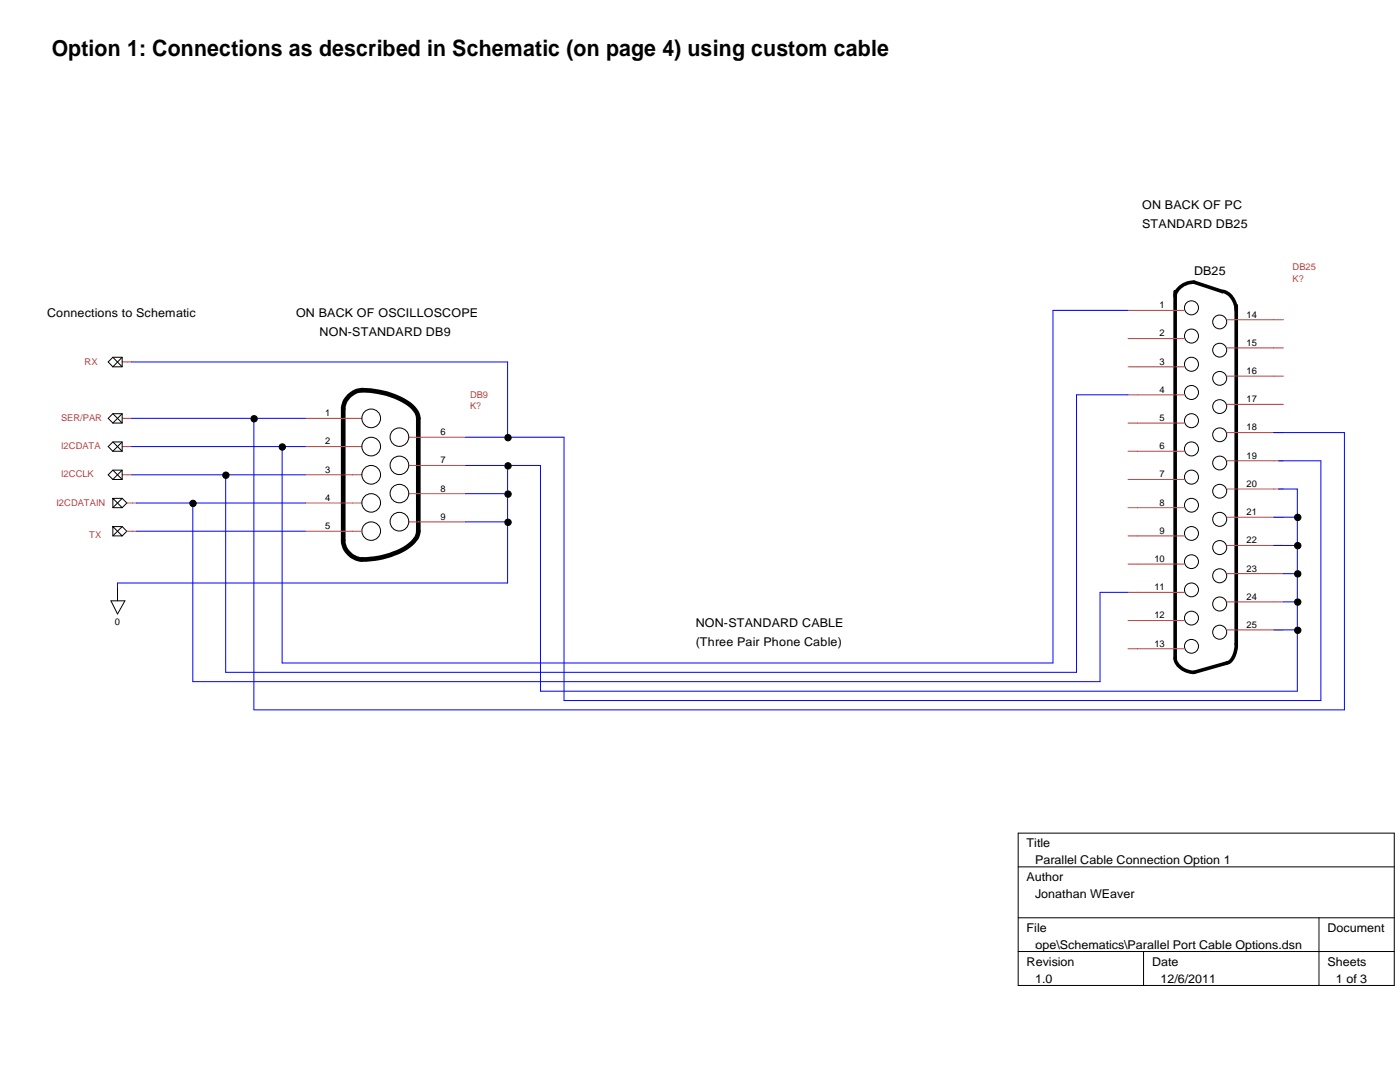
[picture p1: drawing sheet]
<svg xmlns="http://www.w3.org/2000/svg" width="279mm" height="216mm" viewBox="0 0 279 216" stroke-linecap="round" stroke-linejoin="round" font-family="sans-serif">
<g fill="none" stroke="#000" stroke-width=".2">
<path d="M21.6 72.2l.9-.9h1.9v1.9h-1.9zM22.5 71.3l1.9 1.9M24.4 71.3l-1.9 1.9M21.6 83.5l.9-1h1.9v1.9h-1.9zM21.6 89.1l.9-.9h1.9v1.8h-1.9zM21.6 94.7l.9-.9h1.9v1.9h-1.9zM22.5 99.4h1.9l.9 1-.9 .9h-1.9v-1.9l1.9 1.9M22.5 82.5l1.9 1.9M22.5 88.2l1.9 1.8M22.5 93.8l1.9 1.9M24.4 82.5l-1.9 1.9M24.4 88.2l-1.9 1.8"/>
<path d="M24.4 93.8l-1.9 1.9M24.4 99.4l-1.9 1.9M22.1 119.9h2.8l-1.4 2.6zM22.5 105.1h1.9l.9 .9-.9 .9h-1.9v-1.8l1.9 1.8M23.5 117.3v2.6M24.4 105.1l-1.9 1.8M203.2 166.2h75.1v30.4h-75.1zM203.2 173h75.1M203.2 183.1h75.1M203.2 189.9h75.1M228.2 189.9v6.7M263.2 183.1v13.5"/>
<circle cx="237.8" cy="72.7" r="1.4"/>
<circle cx="237.8" cy="61.4" r="1.4"/>
<circle cx="237.8" cy="67.1" r="1.4"/>
<circle cx="237.8" cy="78.3" r="1.4"/>
<circle cx="243.4" cy="64.2" r="1.39"/>
<circle cx="243.4" cy="69.9" r="1.39"/>
<circle cx="243.4" cy="75.5" r="1.39"/>
<circle cx="45.1" cy="94.8" r=".64"/>
<circle cx="50.7" cy="83.6" r=".64"/>
<circle cx="56.3" cy="89.2" r=".64"/>
<circle cx="74.1" cy="83.5" r="1.87"/>
<circle cx="74.1" cy="94.7" r="1.87"/>
<circle cx="74.1" cy="89.1" r="1.87"/>
<circle cx="79.7" cy="87.2" r="1.86"/>
<circle cx="79.7" cy="92.9" r="1.86"/>
<circle cx="79.7" cy="98.5" r="1.86"/>
<circle cx="101.4" cy="98.6" r=".64"/>
<circle cx="101.4" cy="93" r=".64"/>
<circle cx="101.4" cy="87.3" r=".64"/>
<circle cx="237.8" cy="89.6" r="1.4"/>
<circle cx="237.8" cy="83.9" r="1.4"/>
<circle cx="237.8" cy="95.2" r="1.4"/>
<circle cx="243.4" cy="86.8" r="1.39"/>
<circle cx="243.4" cy="81.1" r="1.39"/>
<circle cx="243.4" cy="98" r="1.39"/>
<circle cx="243.4" cy="92.4" r="1.39"/>
<circle cx="38.5" cy="100.5" r=".64"/>
<circle cx="74.1" cy="106" r="1.86"/>
<circle cx="74.1" cy="100.3" r="1.86"/>
<circle cx="79.7" cy="104.1" r="1.87"/>
<circle cx="101.4" cy="104.2" r=".64"/>
<circle cx="237.8" cy="106.4" r="1.39"/>
<circle cx="237.8" cy="100.8" r="1.39"/>
<circle cx="237.8" cy="112.1" r="1.39"/>
<circle cx="237.8" cy="117.7" r="1.39"/>
<circle cx="243.4" cy="109.3" r="1.4"/>
<circle cx="243.4" cy="114.9" r="1.4"/>
<circle cx="243.4" cy="103.6" r="1.4"/>
<circle cx="259" cy="103.2" r=".64"/>
<circle cx="259" cy="108.9" r=".64"/>
<circle cx="259" cy="114.5" r=".64"/>
<circle cx="237.8" cy="123.3" r="1.39"/>
<circle cx="237.8" cy="129" r="1.39"/>
<circle cx="243.4" cy="120.5" r="1.4"/>
<circle cx="243.4" cy="126.2" r="1.4"/>
<circle cx="259" cy="120.1" r=".64"/>
<circle cx="259" cy="125.8" r=".64"/>
</g>
<path d="M234.5 59.1a3.6 3.6 0 0 1 3.8-2.8l5.6 1.9a3.7 3.7 0 0 1 2.8 3.7M234.5 58.2v73.1a3.7 3.7 0 0 0 3.8 2.9l6.6-1.9a3.2 3.2 0 0 0 1.8-2.9v-68.4" fill="none" stroke="#000" stroke-width=".72"/>
<g fill="none" stroke="#c04040" stroke-width=".2">
<path d="M24.4 72.2h1.8M225.1 61.9h11.3M225.1 67.6h11.3M225.1 73.2h11.3M225.1 78.8h11.3M244.9 75.1h11.2M244.9 69.4h11.2M244.9 63.8h11.2M24.4 83.5h1.8M24.4 89.1h1.8M24.4 94.7h1.8M61 83.5h11.2"/>
<path d="M61 89.1h11.2M61 94.7h11.2M81.6 87.2h11.3M81.6 92.9h11.3M81.6 98.5h11.3M225.1 84.4h11.3M225.1 90h11.3M225.1 95.7h11.3M244.9 97.6h11.2M244.9 91.9h11.2M244.9 86.3h11.2M244.9 80.7h11.2"/>
<path d="M25.3 100.4h1.9M25.3 106h1.9M61 100.4h11.2M61 106h11.2M81.6 104.1h11.3M225.1 101.3h11.3M225.1 106.9h11.3M225.1 112.6h11.3M225.1 118.2h11.3M244.9 114.5h11.2M244.9 108.8h11.2M244.9 103.2h11.2"/>
<path d="M225.1 123.8h11.3M225.1 129.5h11.3M244.9 125.7h11.2M244.9 120.1h11.2"/>
</g>
<path d="M69.6 79a4 4 0 0 1 3.5-1.1 15 15 0 0 1 9.4 3.5l.6 .9 .4 1.2v22.5a4.8 4.8 0 0 1-2.9 3.6 16 16 0 0 1-9.2 1.9 4.1 4.1 0 0 1-2.9-3.6v-26.3a3.5 3.5 0 0 1 1.1-2.6z" fill="none" stroke="#000" stroke-width=".93"/>
<g fill="none" stroke="#00f" stroke-width=".2">
<path d="M26.2 72.2h75.1v15M225.1 61.9h-15v70.4h-153.8v-43.2M225.1 78.8h-10.3v55.4h-169.8v-39.5M26.2 83.5h34.8M26.2 89.1h34.8M26.2 94.7h34.8M50.7 83.5v58.1h217.6v-55.3h-14.1M92.9 87.2h19.7v52.6h151v-47.9h-8.4M92.9 92.9h15v45h151v-40.3h-3.7M92.9 98.5h8.4M101.3 92.9v23.4h-77.8v1M27.2 100.4h33.8"/>
<path d="M27.2 106h33.8M38.5 100.4v35.6h181v-17.8h5.6M92.9 104.1h8.4M254.2 103.2h4.7M254.2 108.8h4.7M256.1 114.5h2.8M254.2 125.7h4.7M256.1 120.1h2.8"/>
</g>
<g fill="#000">
<circle cx="45.1" cy="94.8" r=".64"/>
<circle cx="50.7" cy="83.6" r=".64"/>
<circle cx="56.3" cy="89.2" r=".64"/>
<circle cx="101.4" cy="98.6" r=".64"/>
<circle cx="101.4" cy="93" r=".64"/>
<circle cx="101.4" cy="87.3" r=".64"/>
<circle cx="38.5" cy="100.5" r=".64"/>
<circle cx="101.4" cy="104.2" r=".64"/>
<circle cx="259" cy="103.2" r=".64"/>
<circle cx="259" cy="108.9" r=".64"/>
<circle cx="259" cy="114.5" r=".64"/>
<circle cx="259" cy="120.1" r=".64"/>
<circle cx="259" cy="125.8" r=".64"/>
</g>
<text font-size="4.5" x="10.3" y="11.2">Option 1: Connections as described in Schematic (on page 4) using custom cable</text>
<g font-size="2.4">
<text x="228" y="41.7">ON BACK OF PC</text>
<text x="228" y="45.4">STANDARD DB25</text>
<text x="238.3" y="54.8">DB25</text>
<text x="9.4" y="63.2">Connections to Schematic</text>
<text x="59.1" y="63.2">ON BACK OF OSCILLOSCOPE</text>
<text x="63.8" y="67">NON-STANDARD DB9</text>
<text x="138.9" y="125.1">NON-STANDARD CABLE</text>
<text x="138.9" y="128.9">(Three Pair Phone Cable)</text>
<text x="204.9" y="169.1">Title</text>
<text x="206.6" y="172.4">Parallel Cable Connection Option 1</text>
<text x="204.9" y="175.8">Author</text>
<text x="206.6" y="179.2">Jonathan WEaver</text>
<text x="204.9" y="185.9">File</text>
<text x="264.9" y="185.9">Document</text>
<text x="185.8" y="189.3">E:\Projects\PPMScope\Schematics\Parallel Port Cable Options.dsn</text>
<text x="204.9" y="192.7">Revision</text>
<text x="206.6" y="196.1">1.0</text>
<text x="229.9" y="192.7">Date</text>
<text x="231.6" y="196.1">12/6/2011</text>
<text x="264.9" y="192.7">Sheets</text>
<text x="266.6" y="196.1">1 of 3</text>
</g>
<g font-size="1.9" fill="#c04040">
<text x="258" y="54">DB25</text>
<text x="258" y="56.2">K?</text>
<text x="16.9" y="72.8">RX</text>
<text x="12.2" y="84">SER/PAR</text>
<text x="93.8" y="81.6">K?</text>
<text x="93.8" y="79.3">DB9</text>
<text x="12.2" y="89.6">I2CDATA</text>
<text x="12.2" y="95.2">I2CCLK</text>
<text x="11.3" y="100.9">I2CDATAIN</text>
<text x="17.8" y="107.4">TX</text>
</g>
<g font-size="1.9">
<text x="231.4" y="61.5">1</text>
<text x="248.8" y="63.4">14</text>
<text x="231.4" y="67.1">2</text>
<text x="248.8" y="69">15</text>
<text x="231.4" y="72.8">3</text>
<text x="248.8" y="74.6">16</text>
<text x="64.9" y="83.1">1</text>
<text x="231.4" y="78.4">4</text>
<text x="231.4" y="84">5</text>
<text x="248.8" y="80.3">17</text>
<text x="64.9" y="88.7">2</text>
<text x="87.9" y="86.8">6</text>
<text x="231.4" y="89.6">6</text>
<text x="248.8" y="85.9">18</text>
<text x="64.9" y="94.3">3</text>
<text x="87.9" y="92.5">7</text>
<text x="231.4" y="95.2">7</text>
<text x="248.8" y="91.5">19</text>
<text x="64.9" y="99.9">4</text>
<text x="87.9" y="98.1">8</text>
<text x="231.4" y="100.9">8</text>
<text x="248.8" y="97.2">20</text>
<text x="64.9" y="105.6">5</text>
<text x="87.9" y="103.7">9</text>
<text x="231.4" y="106.5">9</text>
<text x="248.8" y="102.8">21</text>
<text x="230.4" y="112.1">10</text>
<text x="248.8" y="108.4">22</text>
<text x="230.4" y="117.8">11</text>
<text x="248.8" y="119.7">24</text>
<text x="248.8" y="114">23</text>
<text x="22.9" y="124.8">0</text>
<text x="230.4" y="123.4">12</text>
<text x="248.8" y="125.3">25</text>
<text x="230.4" y="129">13</text>
</g>
</svg>
